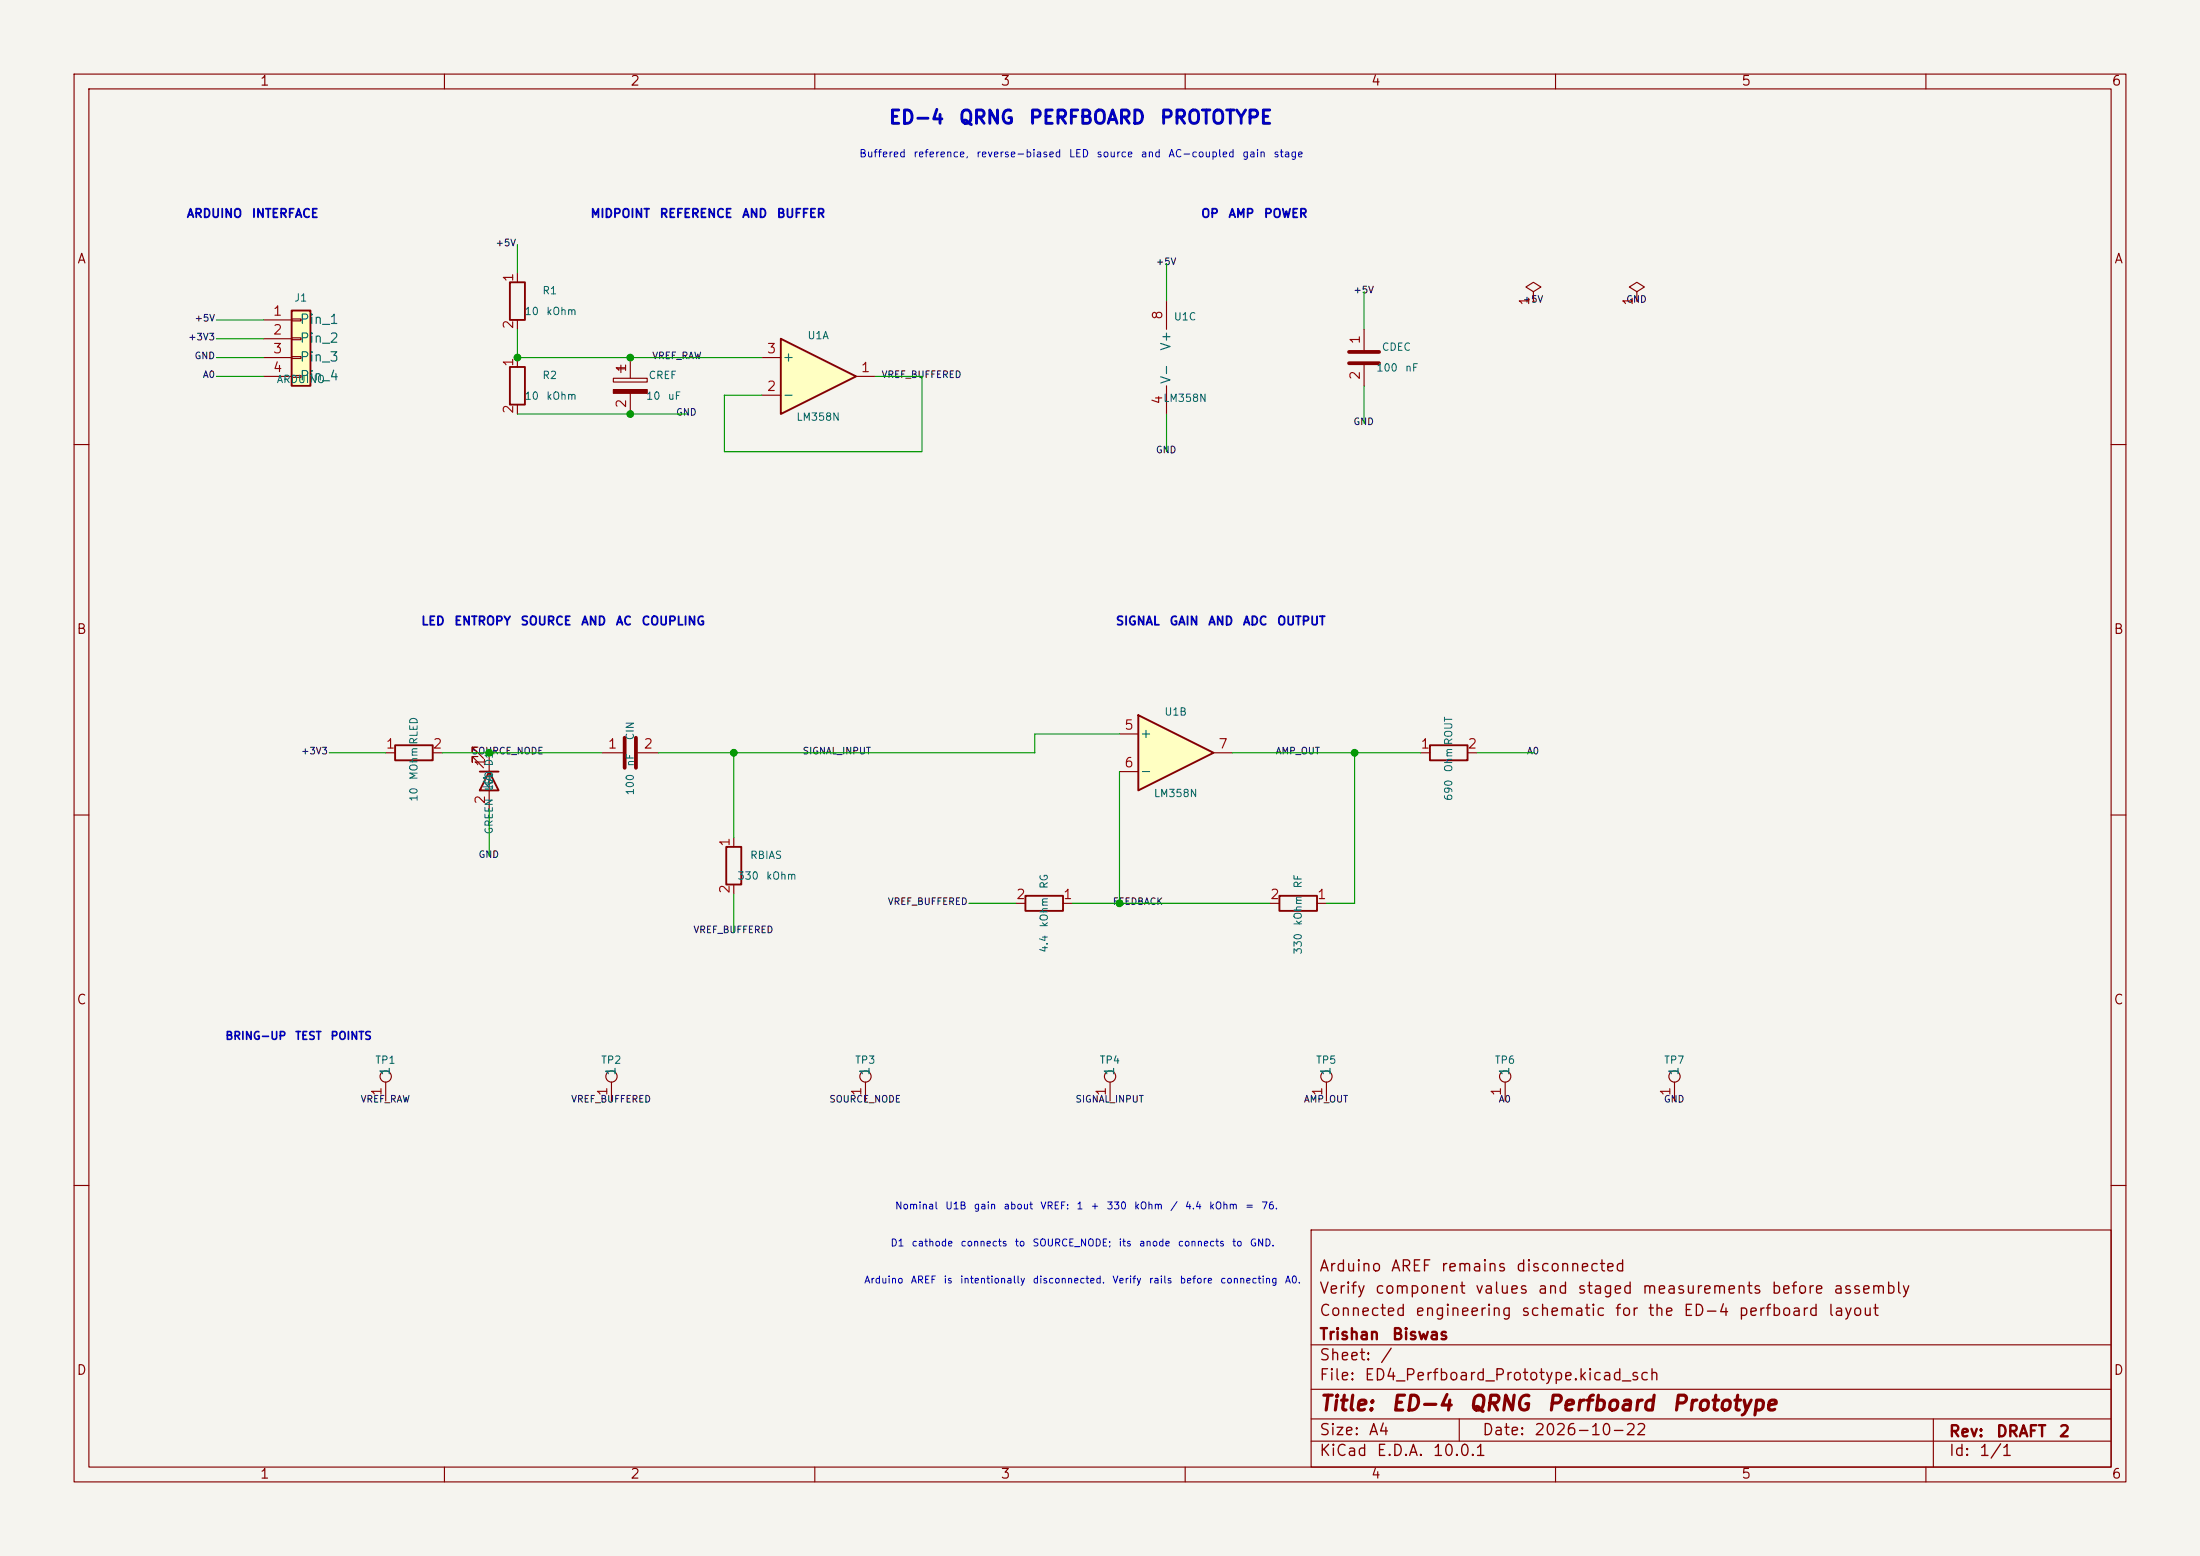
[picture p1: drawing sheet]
(kicad_sch
 (version 20260306)
 (generator "eeschema")
 (generator_version "10.0")
 (paper "A4")
 (title_block
  (title "ED-4 QRNG Perfboard Prototype")
  (date "2026-10-22")
  (rev "DRAFT 2")
  (company "Trishan Biswas")
  (comment 1 "Connected engineering schematic for the ED-4 perfboard layout")
  (comment 2 "Verify component values and staged measurements before assembly")
  (comment 3 "Arduino AREF remains disconnected"))
 (lib_symbols
  (symbol "Amplifier_Operational:LM2904"
   (pin_names
    (offset 0.127)) (exclude_from_sim no) (in_bom yes) (on_board yes)
   (in_pos_files yes)
   (duplicate_pin_numbers_are_jumpers no)
   (property "Reference" "U" (at 0 5.08 0) (show_name yes) (do_not_autoplace no) (effects (font (size 1.27 1.27)) (justify left)))
   (property "Value" "LM2904" (at 0 -5.08 0) (show_name yes) (do_not_autoplace no) (effects (font (size 1.27 1.27)) (justify left)))
   (property "Footprint" "" (at 0 0 0) (show_name yes) (do_not_autoplace no) (effects (font (size 1.27 1.27))))
   (property "Datasheet" "http://www.ti.com/lit/ds/symlink/lm358.pdf" (at 0 0 0) (show_name yes) (do_not_autoplace no) (effects (font (size 1.27 1.27))))
   (property "Description" "Dual Operational Amplifiers, DIP-8/SOIC-8/TSSOP-8/VSSOP-8" (at 0 0 0) (show_name yes) (do_not_autoplace no) (effects (font (size 1.27 1.27))))
   (property "ki_locked" "" (at 0 0 0) (show_name no) (do_not_autoplace no) (effects (font (size 1.27 1.27))))
   (symbol "LM2904_1_1"
    (polyline (pts (xy -5.08 5.08) (xy 5.08 0) (xy -5.08 -5.08) (xy -5.08 5.08)) (stroke (width 0.254) (type default)) (fill (type background)))
    (pin output line (at 7.62 0 180) (length 2.54) (name "" (effects (font (size 1.27 1.27)))) (number "1" (effects (font (size 1.27 1.27)))))
    (pin input line (at -7.62 -2.54 0) (length 2.54) (name "-" (effects (font (size 1.27 1.27)))) (number "2" (effects (font (size 1.27 1.27)))))
    (pin input line (at -7.62 2.54 0) (length 2.54) (name "+" (effects (font (size 1.27 1.27)))) (number "3" (effects (font (size 1.27 1.27))))))
   (symbol "LM2904_2_1"
    (polyline (pts (xy -5.08 5.08) (xy 5.08 0) (xy -5.08 -5.08) (xy -5.08 5.08)) (stroke (width 0.254) (type default)) (fill (type background)))
    (pin input line (at -7.62 2.54 0) (length 2.54) (name "+" (effects (font (size 1.27 1.27)))) (number "5" (effects (font (size 1.27 1.27)))))
    (pin input line (at -7.62 -2.54 0) (length 2.54) (name "-" (effects (font (size 1.27 1.27)))) (number "6" (effects (font (size 1.27 1.27)))))
    (pin output line (at 7.62 0 180) (length 2.54) (name "" (effects (font (size 1.27 1.27)))) (number "7" (effects (font (size 1.27 1.27))))))
   (symbol "LM2904_3_1"
    (pin power_in line (at -2.54 -7.62 90) (length 3.81) (name "V-" (effects (font (size 1.27 1.27)))) (number "4" (effects (font (size 1.27 1.27)))))
    (pin power_in line (at -2.54 7.62 270) (length 3.81) (name "V+" (effects (font (size 1.27 1.27)))) (number "8" (effects (font (size 1.27 1.27))))))
   (embedded_fonts no))
  (symbol "Connector:TestPoint"
   (pin_names
    (offset 0.762)) (exclude_from_sim no) (in_bom yes) (on_board yes)
   (in_pos_files yes)
   (duplicate_pin_numbers_are_jumpers no)
   (property "Reference" "TP" (at 0 6.858 0) (show_name yes) (do_not_autoplace no) (effects (font (size 1.27 1.27))))
   (property "Value" "TestPoint" (at 0 5.08 0) (show_name yes) (do_not_autoplace no) (effects (font (size 1.27 1.27))))
   (property "Footprint" "" (at 5.08 0 0) (show_name yes) (do_not_autoplace no) (effects (font (size 1.27 1.27))))
   (property "Datasheet" "" (at 5.08 0 0) (show_name yes) (do_not_autoplace no) (effects (font (size 1.27 1.27))))
   (property "Description" "test point" (at 0 0 0) (show_name yes) (do_not_autoplace no) (effects (font (size 1.27 1.27))))
   (symbol "TestPoint_0_1"
    (circle (center 0 3.302) (radius 0.762) (stroke (width 0) (type default)) (fill (type none))))
   (symbol "TestPoint_1_1"
    (pin passive line (at 0 0 90) (length 2.54) (name "1" (effects (font (size 1.27 1.27)))) (number "1" (effects (font (size 1.27 1.27))))))
   (embedded_fonts no))
  (symbol "Connector_Generic:Conn_01x04"
   (pin_names
    (offset 1.016)) (exclude_from_sim no) (in_bom yes) (on_board yes)
   (in_pos_files yes)
   (duplicate_pin_numbers_are_jumpers no)
   (property "Reference" "J" (at 0 5.08 0) (show_name yes) (do_not_autoplace no) (effects (font (size 1.27 1.27))))
   (property "Value" "Conn_01x04" (at 0 -7.62 0) (show_name yes) (do_not_autoplace no) (effects (font (size 1.27 1.27))))
   (property "Footprint" "" (at 0 0 0) (show_name yes) (do_not_autoplace no) (effects (font (size 1.27 1.27))))
   (property "Datasheet" "" (at 0 0 0) (show_name yes) (do_not_autoplace no) (effects (font (size 1.27 1.27))))
   (property "Description" "Generic connector, single row, 01x04, script generated (kicad-library-utils/schlib/autogen/connector/)" (at 0 0 0) (show_name yes) (do_not_autoplace no) (effects (font (size 1.27 1.27))))
   (symbol "Conn_01x04_1_1"
    (rectangle (start -1.27 3.81) (end 1.27 -6.35) (stroke (width 0.254) (type default)) (fill (type background)))
    (rectangle (start -1.27 2.667) (end 0 2.413) (stroke (width 0.1524) (type default)) (fill (type none)))
    (rectangle (start -1.27 0.127) (end 0 -0.127) (stroke (width 0.1524) (type default)) (fill (type none)))
    (rectangle (start -1.27 -2.413) (end 0 -2.667) (stroke (width 0.1524) (type default)) (fill (type none)))
    (rectangle (start -1.27 -4.953) (end 0 -5.207) (stroke (width 0.1524) (type default)) (fill (type none)))
    (pin passive line (at -5.08 2.54 0) (length 3.81) (name "Pin_1" (effects (font (size 1.27 1.27)))) (number "1" (effects (font (size 1.27 1.27)))))
    (pin passive line (at -5.08 0 0) (length 3.81) (name "Pin_2" (effects (font (size 1.27 1.27)))) (number "2" (effects (font (size 1.27 1.27)))))
    (pin passive line (at -5.08 -2.54 0) (length 3.81) (name "Pin_3" (effects (font (size 1.27 1.27)))) (number "3" (effects (font (size 1.27 1.27)))))
    (pin passive line (at -5.08 -5.08 0) (length 3.81) (name "Pin_4" (effects (font (size 1.27 1.27)))) (number "4" (effects (font (size 1.27 1.27))))))
   (embedded_fonts no))
  (symbol "Device:C"
   (pin_names
    (offset 0.254)) (exclude_from_sim no) (in_bom yes) (on_board yes)
   (in_pos_files yes)
   (duplicate_pin_numbers_are_jumpers no)
   (property "Reference" "C" (at 0.635 2.54 0) (show_name yes) (do_not_autoplace no) (effects (font (size 1.27 1.27)) (justify left)))
   (property "Value" "C" (at 0.635 -2.54 0) (show_name yes) (do_not_autoplace no) (effects (font (size 1.27 1.27)) (justify left)))
   (property "Footprint" "" (at 0.9652 -3.81 0) (show_name yes) (do_not_autoplace no) (effects (font (size 1.27 1.27))))
   (property "Datasheet" "" (at 0 0 0) (show_name yes) (do_not_autoplace no) (effects (font (size 1.27 1.27))))
   (property "Description" "Unpolarized capacitor" (at 0 0 0) (show_name yes) (do_not_autoplace no) (effects (font (size 1.27 1.27))))
   (symbol "C_0_1"
    (polyline (pts (xy -2.032 0.762) (xy 2.032 0.762)) (stroke (width 0.508) (type default)) (fill (type none)))
    (polyline (pts (xy -2.032 -0.762) (xy 2.032 -0.762)) (stroke (width 0.508) (type default)) (fill (type none))))
   (symbol "C_1_1"
    (pin passive line (at 0 3.81 270) (length 2.794) (name "" (effects (font (size 1.27 1.27)))) (number "1" (effects (font (size 1.27 1.27)))))
    (pin passive line (at 0 -3.81 90) (length 2.794) (name "" (effects (font (size 1.27 1.27)))) (number "2" (effects (font (size 1.27 1.27))))))
   (embedded_fonts no))
  (symbol "Device:C_Polarized"
   (pin_names
    (offset 0.254)) (exclude_from_sim no) (in_bom yes) (on_board yes)
   (in_pos_files yes)
   (duplicate_pin_numbers_are_jumpers no)
   (property "Reference" "C" (at 0.635 2.54 0) (show_name yes) (do_not_autoplace no) (effects (font (size 1.27 1.27)) (justify left)))
   (property "Value" "C_Polarized" (at 0.635 -2.54 0) (show_name yes) (do_not_autoplace no) (effects (font (size 1.27 1.27)) (justify left)))
   (property "Footprint" "" (at 0.9652 -3.81 0) (show_name yes) (do_not_autoplace no) (effects (font (size 1.27 1.27))))
   (property "Datasheet" "" (at 0 0 0) (show_name yes) (do_not_autoplace no) (effects (font (size 1.27 1.27))))
   (property "Description" "Polarized capacitor" (at 0 0 0) (show_name yes) (do_not_autoplace no) (effects (font (size 1.27 1.27))))
   (symbol "C_Polarized_0_1"
    (rectangle (start -2.286 0.508) (end 2.286 1.016) (stroke (width 0) (type default)) (fill (type none)))
    (polyline (pts (xy -1.778 2.286) (xy -0.762 2.286)) (stroke (width 0) (type default)) (fill (type none)))
    (polyline (pts (xy -1.27 2.794) (xy -1.27 1.778)) (stroke (width 0) (type default)) (fill (type none)))
    (rectangle (start 2.286 -0.508) (end -2.286 -1.016) (stroke (width 0) (type default)) (fill (type outline))))
   (symbol "C_Polarized_1_1"
    (pin passive line (at 0 3.81 270) (length 2.794) (name "" (effects (font (size 1.27 1.27)))) (number "1" (effects (font (size 1.27 1.27)))))
    (pin passive line (at 0 -3.81 90) (length 2.794) (name "" (effects (font (size 1.27 1.27)))) (number "2" (effects (font (size 1.27 1.27))))))
   (embedded_fonts no))
  (symbol "Device:LED"
   (pin_names
    (offset 1.016)) (exclude_from_sim no) (in_bom yes) (on_board yes)
   (in_pos_files yes)
   (duplicate_pin_numbers_are_jumpers no)
   (property "Reference" "D" (at 0 2.54 0) (show_name yes) (do_not_autoplace no) (effects (font (size 1.27 1.27))))
   (property "Value" "LED" (at 0 -2.54 0) (show_name yes) (do_not_autoplace no) (effects (font (size 1.27 1.27))))
   (property "Footprint" "" (at 0 0 0) (show_name yes) (do_not_autoplace no) (effects (font (size 1.27 1.27))))
   (property "Datasheet" "" (at 0 0 0) (show_name yes) (do_not_autoplace no) (effects (font (size 1.27 1.27))))
   (property "Description" "Light emitting diode" (at 0 0 0) (show_name yes) (do_not_autoplace no) (effects (font (size 1.27 1.27))))
   (property "Sim.Pins" "1=K 2=A" (at 0 0 0) (show_name yes) (do_not_autoplace no) (effects (font (size 1.27 1.27))))
   (symbol "LED_0_1"
    (polyline (pts (xy -3.048 -0.762) (xy -4.572 -2.286) (xy -3.81 -2.286) (xy -4.572 -2.286) (xy -4.572 -1.524)) (stroke (width 0) (type default)) (fill (type none)))
    (polyline (pts (xy -1.778 -0.762) (xy -3.302 -2.286) (xy -2.54 -2.286) (xy -3.302 -2.286) (xy -3.302 -1.524)) (stroke (width 0) (type default)) (fill (type none)))
    (polyline (pts (xy -1.27 0) (xy 1.27 0)) (stroke (width 0) (type default)) (fill (type none)))
    (polyline (pts (xy -1.27 -1.27) (xy -1.27 1.27)) (stroke (width 0.254) (type default)) (fill (type none)))
    (polyline (pts (xy 1.27 -1.27) (xy 1.27 1.27) (xy -1.27 0) (xy 1.27 -1.27)) (stroke (width 0.254) (type default)) (fill (type none))))
   (symbol "LED_1_1"
    (pin passive line (at -3.81 0 0) (length 2.54) (name "K" (effects (font (size 1.27 1.27)))) (number "1" (effects (font (size 1.27 1.27)))))
    (pin passive line (at 3.81 0 180) (length 2.54) (name "A" (effects (font (size 1.27 1.27)))) (number "2" (effects (font (size 1.27 1.27))))))
   (embedded_fonts no))
  (symbol "Device:R"
   (pin_names
    (offset 0)) (exclude_from_sim no) (in_bom yes) (on_board yes)
   (in_pos_files yes)
   (duplicate_pin_numbers_are_jumpers no)
   (property "Reference" "R" (at 2.032 0 90) (show_name yes) (do_not_autoplace no) (effects (font (size 1.27 1.27))))
   (property "Value" "R" (at 0 0 90) (show_name yes) (do_not_autoplace no) (effects (font (size 1.27 1.27))))
   (property "Footprint" "" (at -1.778 0 90) (show_name yes) (do_not_autoplace no) (effects (font (size 1.27 1.27))))
   (property "Datasheet" "" (at 0 0 0) (show_name yes) (do_not_autoplace no) (effects (font (size 1.27 1.27))))
   (property "Description" "Resistor" (at 0 0 0) (show_name yes) (do_not_autoplace no) (effects (font (size 1.27 1.27))))
   (symbol "R_0_1"
    (rectangle (start -1.016 -2.54) (end 1.016 2.54) (stroke (width 0.254) (type default)) (fill (type none))))
   (symbol "R_1_1"
    (pin passive line (at 0 3.81 270) (length 1.27) (name "" (effects (font (size 1.27 1.27)))) (number "1" (effects (font (size 1.27 1.27)))))
    (pin passive line (at 0 -3.81 90) (length 1.27) (name "" (effects (font (size 1.27 1.27)))) (number "2" (effects (font (size 1.27 1.27))))))
   (embedded_fonts no))
  (symbol "power:PWR_FLAG"
   (power global)
   (pin_names
    (offset 0)) (exclude_from_sim no) (in_bom yes) (on_board yes)
   (in_pos_files yes)
   (duplicate_pin_numbers_are_jumpers no)
   (property "Reference" "#FLG" (at 0 1.905 0) (show_name yes) (do_not_autoplace no) (effects (font (size 1.27 1.27))))
   (property "Value" "PWR_FLAG" (at 0 3.81 0) (show_name yes) (do_not_autoplace no) (effects (font (size 1.27 1.27))))
   (property "Footprint" "" (at 0 0 0) (show_name yes) (do_not_autoplace no) (effects (font (size 1.27 1.27))))
   (property "Datasheet" "" (at 0 0 0) (show_name yes) (do_not_autoplace no) (effects (font (size 1.27 1.27))))
   (property "Description" "Special symbol for telling ERC where power comes from" (at 0 0 0) (show_name yes) (do_not_autoplace no) (effects (font (size 1.27 1.27))))
   (symbol "PWR_FLAG_0_0"
    (pin power_out line (at 0 0 90) (length 0) (name "" (effects (font (size 1.27 1.27)))) (number "1" (effects (font (size 1.27 1.27))))))
   (symbol "PWR_FLAG_0_1"
    (polyline (pts (xy 0 0) (xy 0 1.27) (xy -1.016 1.905) (xy 0 2.54) (xy 1.016 1.905) (xy 0 1.27)) (stroke (width 0) (type default)) (fill (type none))))
   (embedded_fonts no)))
 (text "Arduino AREF is intentionally disconnected. Verify rails before connecting A0."
  (exclude_from_sim no)
  (at 145 173 0)
  (effects (font (size 0.95 0.95))))
 (text "D1 cathode connects to SOURCE_NODE; its anode connects to GND."
  (exclude_from_sim no)
  (at 145 168 0)
  (effects (font (size 0.95 0.95))))
 (text "BRING-UP TEST POINTS"
  (exclude_from_sim no)
  (at 40 140 0)
  (effects (font (size 1.05 1.05)
    (bold yes))))
 (text "ED-4 QRNG PERFBOARD PROTOTYPE"
  (exclude_from_sim no)
  (at 145 16 0)
  (effects (font (size 1.8 1.8)
    (bold yes))))
 (text "SIGNAL GAIN AND ADC OUTPUT"
  (exclude_from_sim no)
  (at 164 84 0)
  (effects (font (size 1.15 1.15)
    (bold yes))))
 (text "MIDPOINT REFERENCE AND BUFFER"
  (exclude_from_sim no)
  (at 95 29 0)
  (effects (font (size 1.15 1.15)
    (bold yes))))
 (text "OP AMP POWER"
  (exclude_from_sim no)
  (at 169 29 0)
  (effects (font (size 1.15 1.15)
    (bold yes))))
 (text "Buffered reference, reverse-biased LED source and AC-coupled gain stage"
  (exclude_from_sim no)
  (at 145 21 0)
  (effects (font (size 1 1))))
 (text "LED ENTROPY SOURCE AND AC COUPLING"
  (exclude_from_sim no)
  (at 75 84 0)
  (effects (font (size 1.15 1.15)
    (bold yes))))
 (text "Nominal U1B gain about VREF: 1 + 330 kOhm / 4.4 kOhm = 76."
  (exclude_from_sim no)
  (at 145 163 0)
  (effects (font (size 0.95 0.95))))
 (text "ARDUINO INTERFACE"
  (exclude_from_sim no)
  (at 34 29 0)
  (effects (font (size 1.15 1.15)
    (bold yes))))
 (junction
  (at 85.09 55.88)
  (diameter 0)
  (color 0 0 0 0))
 (junction
  (at 99.06 101.6)
  (diameter 0)
  (color 0 0 0 0))
 (junction
  (at 151.13 121.92)
  (diameter 0)
  (color 0 0 0 0))
 (junction
  (at 69.85 48.26)
  (diameter 0)
  (color 0 0 0 0))
 (junction
  (at 66.04 101.6)
  (diameter 0)
  (color 0 0 0 0))
 (junction
  (at 85.09 48.26)
  (diameter 0)
  (color 0 0 0 0))
 (junction
  (at 182.88 101.6)
  (diameter 0)
  (color 0 0 0 0))
 (wire
  (pts (xy 166.37 101.6) (xy 191.77 101.6))
  (stroke (width 0) (type default)))
 (wire
  (pts (xy 99.06 101.6) (xy 99.06 113.03))
  (stroke (width 0) (type default)))
 (wire
  (pts (xy 97.79 60.96) (xy 97.79 53.34))
  (stroke (width 0) (type default)))
 (wire
  (pts (xy 157.48 55.88) (xy 157.48 60.96))
  (stroke (width 0) (type default)))
 (wire
  (pts (xy 118.11 50.8) (xy 124.46 50.8))
  (stroke (width 0) (type default)))
 (wire
  (pts (xy 139.7 101.6) (xy 139.7 99.06))
  (stroke (width 0) (type default)))
 (wire
  (pts (xy 69.85 36.83) (xy 69.85 33.02))
  (stroke (width 0) (type default)))
 (wire
  (pts (xy 182.88 121.92) (xy 179.07 121.92))
  (stroke (width 0) (type default)))
 (wire
  (pts (xy 88.9 101.6) (xy 139.7 101.6))
  (stroke (width 0) (type default)))
 (wire
  (pts (xy 199.39 101.6) (xy 207.01 101.6))
  (stroke (width 0) (type default)))
 (wire
  (pts (xy 99.06 120.65) (xy 99.06 125.73))
  (stroke (width 0) (type default)))
 (wire
  (pts (xy 29.21 50.8) (xy 35.56 50.8))
  (stroke (width 0) (type default)))
 (wire
  (pts (xy 59.69 101.6) (xy 81.28 101.6))
  (stroke (width 0) (type default)))
 (wire
  (pts (xy 184.15 44.45) (xy 184.15 39.37))
  (stroke (width 0) (type default)))
 (wire
  (pts (xy 44.45 101.6) (xy 52.07 101.6))
  (stroke (width 0) (type default)))
 (wire
  (pts (xy 137.16 121.92) (xy 130.81 121.92))
  (stroke (width 0) (type default)))
 (wire
  (pts (xy 182.88 101.6) (xy 182.88 121.92))
  (stroke (width 0) (type default)))
 (wire
  (pts (xy 29.21 45.72) (xy 35.56 45.72))
  (stroke (width 0) (type default)))
 (wire
  (pts (xy 69.85 48.26) (xy 102.87 48.26))
  (stroke (width 0) (type default)))
 (wire
  (pts (xy 151.13 121.92) (xy 144.78 121.92))
  (stroke (width 0) (type default)))
 (wire
  (pts (xy 151.13 104.14) (xy 151.13 121.92))
  (stroke (width 0) (type default)))
 (wire
  (pts (xy 151.13 121.92) (xy 171.45 121.92))
  (stroke (width 0) (type default)))
 (wire
  (pts (xy 66.04 109.22) (xy 66.04 115.57))
  (stroke (width 0) (type default)))
 (wire
  (pts (xy 69.85 55.88) (xy 85.09 55.88))
  (stroke (width 0) (type default)))
 (wire
  (pts (xy 139.7 99.06) (xy 151.13 99.06))
  (stroke (width 0) (type default)))
 (wire
  (pts (xy 184.15 52.07) (xy 184.15 57.15))
  (stroke (width 0) (type default)))
 (wire
  (pts (xy 124.46 50.8) (xy 124.46 60.96))
  (stroke (width 0) (type default)))
 (wire
  (pts (xy 85.09 55.88) (xy 92.71 55.88))
  (stroke (width 0) (type default)))
 (wire
  (pts (xy 157.48 40.64) (xy 157.48 35.56))
  (stroke (width 0) (type default)))
 (wire
  (pts (xy 97.79 53.34) (xy 102.87 53.34))
  (stroke (width 0) (type default)))
 (wire
  (pts (xy 29.21 48.26) (xy 35.56 48.26))
  (stroke (width 0) (type default)))
 (wire
  (pts (xy 69.85 44.45) (xy 69.85 48.26))
  (stroke (width 0) (type default)))
 (wire
  (pts (xy 29.21 43.18) (xy 35.56 43.18))
  (stroke (width 0) (type default)))
 (wire
  (pts (xy 124.46 60.96) (xy 97.79 60.96))
  (stroke (width 0) (type default)))
 (label "+5V"
  (at 184.15 39.37 0)
  (effects (font (size 0.9 0.9))))
 (label "GND"
  (at 184.15 57.15 0)
  (effects (font (size 0.9 0.9))))
 (label "+3V3"
  (at 44.45 101.6 180)
  (effects (font (size 0.9 0.9)) (justify right)))
 (label "+5V"
  (at 69.85 33.02 180)
  (effects (font (size 0.9 0.9)) (justify right)))
 (label "AMP_OUT"
  (at 179.07 148.59 0)
  (effects (font (size 0.9 0.9))))
 (label "+5V"
  (at 29.21 43.18 180)
  (effects (font (size 0.9 0.9)) (justify right)))
 (label "GND"
  (at 226.06 148.59 0)
  (effects (font (size 0.9 0.9))))
 (label "+3V3"
  (at 29.21 45.72 180)
  (effects (font (size 0.9 0.9)) (justify right)))
 (label "GND"
  (at 220.98 40.64 0)
  (effects (font (size 0.9 0.9))))
 (label "SIGNAL_INPUT"
  (at 113.03 101.6 0)
  (effects (font (size 0.9 0.9))))
 (label "+5V"
  (at 157.48 35.56 0)
  (effects (font (size 0.9 0.9))))
 (label "+5V"
  (at 207.01 40.64 0)
  (effects (font (size 0.9 0.9))))
 (label "A0"
  (at 207.01 101.6 0)
  (effects (font (size 0.9 0.9))))
 (label "A0"
  (at 29.21 50.8 180)
  (effects (font (size 0.9 0.9)) (justify right)))
 (label "VREF_BUFFERED"
  (at 82.55 148.59 0)
  (effects (font (size 0.9 0.9))))
 (label "GND"
  (at 92.71 55.88 0)
  (effects (font (size 0.9 0.9))))
 (label "AMP_OUT"
  (at 175.26 101.6 0)
  (effects (font (size 0.9 0.9))))
 (label "GND"
  (at 29.21 48.26 180)
  (effects (font (size 0.9 0.9)) (justify right)))
 (label "GND"
  (at 66.04 115.57 0)
  (effects (font (size 0.9 0.9))))
 (label "A0"
  (at 203.2 148.59 0)
  (effects (font (size 0.9 0.9))))
 (label "VREF_BUFFERED"
  (at 130.81 121.92 180)
  (effects (font (size 0.9 0.9)) (justify right)))
 (label "VREF_BUFFERED"
  (at 99.06 125.73 0)
  (effects (font (size 0.9 0.9))))
 (label "VREF_RAW"
  (at 52.07 148.59 0)
  (effects (font (size 0.9 0.9))))
 (label "SOURCE_NODE"
  (at 116.84 148.59 0)
  (effects (font (size 0.9 0.9))))
 (label "FEEDBACK"
  (at 153.67 121.92 0)
  (effects (font (size 0.9 0.9))))
 (label "VREF_BUFFERED"
  (at 124.46 50.8 0)
  (effects (font (size 0.9 0.9))))
 (label "VREF_RAW"
  (at 91.44 48.26 0)
  (effects (font (size 0.9 0.9))))
 (label "GND"
  (at 157.48 60.96 0)
  (effects (font (size 0.9 0.9))))
 (label "SIGNAL_INPUT"
  (at 149.86 148.59 0)
  (effects (font (size 0.9 0.9))))
 (label "SOURCE_NODE"
  (at 68.58 101.6 0)
  (effects (font (size 0.9 0.9))))
 (symbol
  (lib_id "Device:R")
  (at 140.97 121.92 270)
  (unit 1)
  (body_style 1)
  (exclude_from_sim no)
  (in_bom yes)
  (on_board yes)
  (in_pos_files yes)
  (dnp no)
  (property "Reference" "RG" (at 140.97 118.92 0) (show_name no) (do_not_autoplace no) (effects (font (size 1 1))))
  (property "Value" "4.4 kOhm" (at 140.97 124.92 0) (show_name no) (do_not_autoplace no) (effects (font (size 1 1))))
  (property "Footprint" "Resistor_THT:R_Axial_DIN0207_L6.3mm_D2.5mm_P10.16mm_Horizontal" (at 140.97 121.92 0) (hide yes) (show_name no) (do_not_autoplace no) (effects (font (size 1.27 1.27))))
  (property "Datasheet" "" (at 140.97 121.92 0) (hide yes) (show_name no) (do_not_autoplace no) (effects (font (size 1.27 1.27))))
  (property "Description" "ED-4 placement prototype component" (at 140.97 121.92 0) (hide yes) (show_name no) (do_not_autoplace no) (effects (font (size 1.27 1.27))))
  (pin "1")
  (pin "2"))
 (symbol
  (lib_id "Device:R")
  (at 55.88 101.6 90)
  (unit 1)
  (body_style 1)
  (exclude_from_sim no)
  (in_bom yes)
  (on_board yes)
  (in_pos_files yes)
  (dnp no)
  (property "Reference" "RLED" (at 55.88 98.6 0) (show_name no) (do_not_autoplace no) (effects (font (size 1 1))))
  (property "Value" "10 MOhm" (at 55.88 104.6 0) (show_name no) (do_not_autoplace no) (effects (font (size 1 1))))
  (property "Footprint" "Resistor_THT:R_Axial_DIN0207_L6.3mm_D2.5mm_P10.16mm_Horizontal" (at 55.88 101.6 0) (hide yes) (show_name no) (do_not_autoplace no) (effects (font (size 1.27 1.27))))
  (property "Datasheet" "" (at 55.88 101.6 0) (hide yes) (show_name no) (do_not_autoplace no) (effects (font (size 1.27 1.27))))
  (property "Description" "ED-4 placement prototype component" (at 55.88 101.6 0) (hide yes) (show_name no) (do_not_autoplace no) (effects (font (size 1.27 1.27))))
  (pin "1")
  (pin "2"))
 (symbol
  (lib_id "Connector:TestPoint")
  (at 149.86 148.59 0)
  (unit 1)
  (body_style 1)
  (exclude_from_sim no)
  (in_bom yes)
  (on_board yes)
  (in_pos_files yes)
  (dnp no)
  (property "Reference" "TP4" (at 149.86 143.09 0) (show_name no) (do_not_autoplace no) (effects (font (size 1 1))))
  (property "Value" "SIGNAL_INPUT" (at 149.86 154.09 0) (hide yes) (show_name no) (do_not_autoplace no) (effects (font (size 1 1))))
  (property "Footprint" "TestPoint:TestPoint_THTPad_D2.0mm_Drill1.0mm" (at 149.86 148.59 0) (hide yes) (show_name no) (do_not_autoplace no) (effects (font (size 1.27 1.27))))
  (property "Datasheet" "" (at 149.86 148.59 0) (hide yes) (show_name no) (do_not_autoplace no) (effects (font (size 1.27 1.27))))
  (property "Description" "ED-4 placement prototype component" (at 149.86 148.59 0) (hide yes) (show_name no) (do_not_autoplace no) (effects (font (size 1.27 1.27))))
  (pin "1"))
 (symbol
  (lib_id "Device:R")
  (at 195.58 101.6 90)
  (unit 1)
  (body_style 1)
  (exclude_from_sim no)
  (in_bom yes)
  (on_board yes)
  (in_pos_files yes)
  (dnp no)
  (property "Reference" "ROUT" (at 195.58 98.6 0) (show_name no) (do_not_autoplace no) (effects (font (size 1 1))))
  (property "Value" "690 Ohm" (at 195.58 104.6 0) (show_name no) (do_not_autoplace no) (effects (font (size 1 1))))
  (property "Footprint" "Resistor_THT:R_Axial_DIN0207_L6.3mm_D2.5mm_P10.16mm_Horizontal" (at 195.58 101.6 0) (hide yes) (show_name no) (do_not_autoplace no) (effects (font (size 1.27 1.27))))
  (property "Datasheet" "" (at 195.58 101.6 0) (hide yes) (show_name no) (do_not_autoplace no) (effects (font (size 1.27 1.27))))
  (property "Description" "ED-4 placement prototype component" (at 195.58 101.6 0) (hide yes) (show_name no) (do_not_autoplace no) (effects (font (size 1.27 1.27))))
  (pin "1")
  (pin "2"))
 (symbol
  (lib_id "power:PWR_FLAG")
  (at 207.01 40.64 0)
  (unit 1)
  (body_style 1)
  (exclude_from_sim no)
  (in_bom yes)
  (on_board no)
  (in_pos_files yes)
  (dnp no)
  (property "Reference" "#FLG01" (at 207.01 35.14 0) (hide yes) (show_name no) (do_not_autoplace no) (effects (font (size 1 1))))
  (property "Value" "PWR_FLAG" (at 207.01 46.14 0) (hide yes) (show_name no) (do_not_autoplace no) (effects (font (size 1 1))))
  (property "Footprint" "" (at 207.01 40.64 0) (hide yes) (show_name no) (do_not_autoplace no) (effects (font (size 1.27 1.27))))
  (property "Datasheet" "" (at 207.01 40.64 0) (hide yes) (show_name no) (do_not_autoplace no) (effects (font (size 1.27 1.27))))
  (property "Description" "ED-4 placement prototype component" (at 207.01 40.64 0) (hide yes) (show_name no) (do_not_autoplace no) (effects (font (size 1.27 1.27))))
  (pin "1"))
 (symbol
  (lib_id "Device:R")
  (at 69.85 40.64 0)
  (unit 1)
  (body_style 1)
  (exclude_from_sim no)
  (in_bom yes)
  (on_board yes)
  (in_pos_files yes)
  (dnp no)
  (property "Reference" "R1" (at 74.25 39.24 0) (show_name no) (do_not_autoplace no) (effects (font (size 1 1))))
  (property "Value" "10 kOhm" (at 74.25 42.04 0) (show_name no) (do_not_autoplace no) (effects (font (size 1 1))))
  (property "Footprint" "Resistor_THT:R_Axial_DIN0207_L6.3mm_D2.5mm_P10.16mm_Horizontal" (at 69.85 40.64 0) (hide yes) (show_name no) (do_not_autoplace no) (effects (font (size 1.27 1.27))))
  (property "Datasheet" "" (at 69.85 40.64 0) (hide yes) (show_name no) (do_not_autoplace no) (effects (font (size 1.27 1.27))))
  (property "Description" "ED-4 placement prototype component" (at 69.85 40.64 0) (hide yes) (show_name no) (do_not_autoplace no) (effects (font (size 1.27 1.27))))
  (pin "1")
  (pin "2"))
 (symbol
  (lib_id "Connector:TestPoint")
  (at 226.06 148.59 0)
  (unit 1)
  (body_style 1)
  (exclude_from_sim no)
  (in_bom yes)
  (on_board yes)
  (in_pos_files yes)
  (dnp no)
  (property "Reference" "TP7" (at 226.06 143.09 0) (show_name no) (do_not_autoplace no) (effects (font (size 1 1))))
  (property "Value" "GND" (at 226.06 154.09 0) (hide yes) (show_name no) (do_not_autoplace no) (effects (font (size 1 1))))
  (property "Footprint" "TestPoint:TestPoint_THTPad_D2.0mm_Drill1.0mm" (at 226.06 148.59 0) (hide yes) (show_name no) (do_not_autoplace no) (effects (font (size 1.27 1.27))))
  (property "Datasheet" "" (at 226.06 148.59 0) (hide yes) (show_name no) (do_not_autoplace no) (effects (font (size 1.27 1.27))))
  (property "Description" "ED-4 placement prototype component" (at 226.06 148.59 0) (hide yes) (show_name no) (do_not_autoplace no) (effects (font (size 1.27 1.27))))
  (pin "1"))
 (symbol
  (lib_id "Device:R")
  (at 69.85 52.07 0)
  (unit 1)
  (body_style 1)
  (exclude_from_sim no)
  (in_bom yes)
  (on_board yes)
  (in_pos_files yes)
  (dnp no)
  (property "Reference" "R2" (at 74.25 50.67 0) (show_name no) (do_not_autoplace no) (effects (font (size 1 1))))
  (property "Value" "10 kOhm" (at 74.25 53.47 0) (show_name no) (do_not_autoplace no) (effects (font (size 1 1))))
  (property "Footprint" "Resistor_THT:R_Axial_DIN0207_L6.3mm_D2.5mm_P10.16mm_Horizontal" (at 69.85 52.07 0) (hide yes) (show_name no) (do_not_autoplace no) (effects (font (size 1.27 1.27))))
  (property "Datasheet" "" (at 69.85 52.07 0) (hide yes) (show_name no) (do_not_autoplace no) (effects (font (size 1.27 1.27))))
  (property "Description" "ED-4 placement prototype component" (at 69.85 52.07 0) (hide yes) (show_name no) (do_not_autoplace no) (effects (font (size 1.27 1.27))))
  (pin "1")
  (pin "2"))
 (symbol
  (lib_id "Connector:TestPoint")
  (at 203.2 148.59 0)
  (unit 1)
  (body_style 1)
  (exclude_from_sim no)
  (in_bom yes)
  (on_board yes)
  (in_pos_files yes)
  (dnp no)
  (property "Reference" "TP6" (at 203.2 143.09 0) (show_name no) (do_not_autoplace no) (effects (font (size 1 1))))
  (property "Value" "A0" (at 203.2 154.09 0) (hide yes) (show_name no) (do_not_autoplace no) (effects (font (size 1 1))))
  (property "Footprint" "TestPoint:TestPoint_THTPad_D2.0mm_Drill1.0mm" (at 203.2 148.59 0) (hide yes) (show_name no) (do_not_autoplace no) (effects (font (size 1.27 1.27))))
  (property "Datasheet" "" (at 203.2 148.59 0) (hide yes) (show_name no) (do_not_autoplace no) (effects (font (size 1.27 1.27))))
  (property "Description" "ED-4 placement prototype component" (at 203.2 148.59 0) (hide yes) (show_name no) (do_not_autoplace no) (effects (font (size 1.27 1.27))))
  (pin "1"))
 (symbol
  (lib_id "Device:C_Polarized")
  (at 85.09 52.07 0)
  (unit 1)
  (body_style 1)
  (exclude_from_sim no)
  (in_bom yes)
  (on_board yes)
  (in_pos_files yes)
  (dnp no)
  (property "Reference" "CREF" (at 89.49 50.67 0) (show_name no) (do_not_autoplace no) (effects (font (size 1 1))))
  (property "Value" "10 uF" (at 89.49 53.47 0) (show_name no) (do_not_autoplace no) (effects (font (size 1 1))))
  (property "Footprint" "Capacitor_THT:CP_Radial_D5.0mm_P2.50mm" (at 85.09 52.07 0) (hide yes) (show_name no) (do_not_autoplace no) (effects (font (size 1.27 1.27))))
  (property "Datasheet" "" (at 85.09 52.07 0) (hide yes) (show_name no) (do_not_autoplace no) (effects (font (size 1.27 1.27))))
  (property "Description" "ED-4 placement prototype component" (at 85.09 52.07 0) (hide yes) (show_name no) (do_not_autoplace no) (effects (font (size 1.27 1.27))))
  (pin "1")
  (pin "2"))
 (symbol
  (lib_id "Device:C")
  (at 85.09 101.6 90)
  (unit 1)
  (body_style 1)
  (exclude_from_sim no)
  (in_bom yes)
  (on_board yes)
  (in_pos_files yes)
  (dnp no)
  (property "Reference" "CIN" (at 85.09 98.6 0) (show_name no) (do_not_autoplace no) (effects (font (size 1 1))))
  (property "Value" "100 nF" (at 85.09 104.6 0) (show_name no) (do_not_autoplace no) (effects (font (size 1 1))))
  (property "Footprint" "Capacitor_THT:C_Disc_D5.0mm_W2.5mm_P2.50mm" (at 85.09 101.6 0) (hide yes) (show_name no) (do_not_autoplace no) (effects (font (size 1.27 1.27))))
  (property "Datasheet" "" (at 85.09 101.6 0) (hide yes) (show_name no) (do_not_autoplace no) (effects (font (size 1.27 1.27))))
  (property "Description" "ED-4 placement prototype component" (at 85.09 101.6 0) (hide yes) (show_name no) (do_not_autoplace no) (effects (font (size 1.27 1.27))))
  (pin "1")
  (pin "2"))
 (symbol
  (lib_id "Connector:TestPoint")
  (at 179.07 148.59 0)
  (unit 1)
  (body_style 1)
  (exclude_from_sim no)
  (in_bom yes)
  (on_board yes)
  (in_pos_files yes)
  (dnp no)
  (property "Reference" "TP5" (at 179.07 143.09 0) (show_name no) (do_not_autoplace no) (effects (font (size 1 1))))
  (property "Value" "AMP_OUT" (at 179.07 154.09 0) (hide yes) (show_name no) (do_not_autoplace no) (effects (font (size 1 1))))
  (property "Footprint" "TestPoint:TestPoint_THTPad_D2.0mm_Drill1.0mm" (at 179.07 148.59 0) (hide yes) (show_name no) (do_not_autoplace no) (effects (font (size 1.27 1.27))))
  (property "Datasheet" "" (at 179.07 148.59 0) (hide yes) (show_name no) (do_not_autoplace no) (effects (font (size 1.27 1.27))))
  (property "Description" "ED-4 placement prototype component" (at 179.07 148.59 0) (hide yes) (show_name no) (do_not_autoplace no) (effects (font (size 1.27 1.27))))
  (pin "1"))
 (symbol
  (lib_id "Amplifier_Operational:LM2904")
  (at 158.75 101.6 0)
  (unit 2)
  (body_style 1)
  (exclude_from_sim no)
  (in_bom yes)
  (on_board yes)
  (in_pos_files yes)
  (dnp no)
  (property "Reference" "U1" (at 158.75 96.1 0) (show_name no) (do_not_autoplace no) (effects (font (size 1 1))))
  (property "Value" "LM358N" (at 158.75 107.1 0) (show_name no) (do_not_autoplace no) (effects (font (size 1 1))))
  (property "Footprint" "Package_DIP:DIP-8_W7.62mm" (at 158.75 101.6 0) (hide yes) (show_name no) (do_not_autoplace no) (effects (font (size 1.27 1.27))))
  (property "Datasheet" "" (at 158.75 101.6 0) (hide yes) (show_name no) (do_not_autoplace no) (effects (font (size 1.27 1.27))))
  (property "Description" "ED-4 placement prototype component" (at 158.75 101.6 0) (hide yes) (show_name no) (do_not_autoplace no) (effects (font (size 1.27 1.27))))
  (pin "5")
  (pin "6")
  (pin "7")
  (pin "2")
  (pin "3")
  (pin "1")
  (pin "4")
  (pin "8"))
 (symbol
  (lib_id "Connector:TestPoint")
  (at 82.55 148.59 0)
  (unit 1)
  (body_style 1)
  (exclude_from_sim no)
  (in_bom yes)
  (on_board yes)
  (in_pos_files yes)
  (dnp no)
  (property "Reference" "TP2" (at 82.55 143.09 0) (show_name no) (do_not_autoplace no) (effects (font (size 1 1))))
  (property "Value" "VREF_BUFFERED" (at 82.55 154.09 0) (hide yes) (show_name no) (do_not_autoplace no) (effects (font (size 1 1))))
  (property "Footprint" "TestPoint:TestPoint_THTPad_D2.0mm_Drill1.0mm" (at 82.55 148.59 0) (hide yes) (show_name no) (do_not_autoplace no) (effects (font (size 1.27 1.27))))
  (property "Datasheet" "" (at 82.55 148.59 0) (hide yes) (show_name no) (do_not_autoplace no) (effects (font (size 1.27 1.27))))
  (property "Description" "ED-4 placement prototype component" (at 82.55 148.59 0) (hide yes) (show_name no) (do_not_autoplace no) (effects (font (size 1.27 1.27))))
  (pin "1"))
 (symbol
  (lib_id "Device:R")
  (at 99.06 116.84 0)
  (unit 1)
  (body_style 1)
  (exclude_from_sim no)
  (in_bom yes)
  (on_board yes)
  (in_pos_files yes)
  (dnp no)
  (property "Reference" "RBIAS" (at 103.46 115.44 0) (show_name no) (do_not_autoplace no) (effects (font (size 1 1))))
  (property "Value" "330 kOhm" (at 103.46 118.24 0) (show_name no) (do_not_autoplace no) (effects (font (size 1 1))))
  (property "Footprint" "Resistor_THT:R_Axial_DIN0207_L6.3mm_D2.5mm_P10.16mm_Horizontal" (at 99.06 116.84 0) (hide yes) (show_name no) (do_not_autoplace no) (effects (font (size 1.27 1.27))))
  (property "Datasheet" "" (at 99.06 116.84 0) (hide yes) (show_name no) (do_not_autoplace no) (effects (font (size 1.27 1.27))))
  (property "Description" "ED-4 placement prototype component" (at 99.06 116.84 0) (hide yes) (show_name no) (do_not_autoplace no) (effects (font (size 1.27 1.27))))
  (pin "1")
  (pin "2"))
 (symbol
  (lib_id "Amplifier_Operational:LM2904")
  (at 160.02 48.26 0)
  (unit 3)
  (body_style 1)
  (exclude_from_sim no)
  (in_bom yes)
  (on_board yes)
  (in_pos_files yes)
  (dnp no)
  (property "Reference" "U1" (at 160.02 42.76 0) (show_name no) (do_not_autoplace no) (effects (font (size 1 1))))
  (property "Value" "LM358N" (at 160.02 53.76 0) (show_name no) (do_not_autoplace no) (effects (font (size 1 1))))
  (property "Footprint" "Package_DIP:DIP-8_W7.62mm" (at 160.02 48.26 0) (hide yes) (show_name no) (do_not_autoplace no) (effects (font (size 1.27 1.27))))
  (property "Datasheet" "" (at 160.02 48.26 0) (hide yes) (show_name no) (do_not_autoplace no) (effects (font (size 1.27 1.27))))
  (property "Description" "ED-4 placement prototype component" (at 160.02 48.26 0) (hide yes) (show_name no) (do_not_autoplace no) (effects (font (size 1.27 1.27))))
  (pin "4")
  (pin "8")
  (pin "3")
  (pin "1")
  (pin "2")
  (pin "5")
  (pin "7")
  (pin "6"))
 (symbol
  (lib_id "Device:C")
  (at 184.15 48.26 0)
  (unit 1)
  (body_style 1)
  (exclude_from_sim no)
  (in_bom yes)
  (on_board yes)
  (in_pos_files yes)
  (dnp no)
  (property "Reference" "CDEC" (at 188.55 46.86 0) (show_name no) (do_not_autoplace no) (effects (font (size 1 1))))
  (property "Value" "100 nF" (at 188.55 49.66 0) (show_name no) (do_not_autoplace no) (effects (font (size 1 1))))
  (property "Footprint" "Capacitor_THT:C_Disc_D5.0mm_W2.5mm_P2.50mm" (at 184.15 48.26 0) (hide yes) (show_name no) (do_not_autoplace no) (effects (font (size 1.27 1.27))))
  (property "Datasheet" "" (at 184.15 48.26 0) (hide yes) (show_name no) (do_not_autoplace no) (effects (font (size 1.27 1.27))))
  (property "Description" "ED-4 placement prototype component" (at 184.15 48.26 0) (hide yes) (show_name no) (do_not_autoplace no) (effects (font (size 1.27 1.27))))
  (pin "1")
  (pin "2"))
 (symbol
  (lib_id "Connector:TestPoint")
  (at 52.07 148.59 0)
  (unit 1)
  (body_style 1)
  (exclude_from_sim no)
  (in_bom yes)
  (on_board yes)
  (in_pos_files yes)
  (dnp no)
  (property "Reference" "TP1" (at 52.07 143.09 0) (show_name no) (do_not_autoplace no) (effects (font (size 1 1))))
  (property "Value" "VREF_RAW" (at 52.07 154.09 0) (hide yes) (show_name no) (do_not_autoplace no) (effects (font (size 1 1))))
  (property "Footprint" "TestPoint:TestPoint_THTPad_D2.0mm_Drill1.0mm" (at 52.07 148.59 0) (hide yes) (show_name no) (do_not_autoplace no) (effects (font (size 1.27 1.27))))
  (property "Datasheet" "" (at 52.07 148.59 0) (hide yes) (show_name no) (do_not_autoplace no) (effects (font (size 1.27 1.27))))
  (property "Description" "ED-4 placement prototype component" (at 52.07 148.59 0) (hide yes) (show_name no) (do_not_autoplace no) (effects (font (size 1.27 1.27))))
  (pin "1"))
 (symbol
  (lib_id "Device:LED")
  (at 66.04 105.41 270)
  (unit 1)
  (body_style 1)
  (exclude_from_sim no)
  (in_bom yes)
  (on_board yes)
  (in_pos_files yes)
  (dnp no)
  (property "Reference" "D1" (at 66.04 102.41 0) (show_name no) (do_not_autoplace no) (effects (font (size 1 1))))
  (property "Value" "GREEN LED" (at 66.04 108.41 0) (show_name no) (do_not_autoplace no) (effects (font (size 1 1))))
  (property "Footprint" "LED_THT:LED_D5.0mm" (at 66.04 105.41 0) (hide yes) (show_name no) (do_not_autoplace no) (effects (font (size 1.27 1.27))))
  (property "Datasheet" "" (at 66.04 105.41 0) (hide yes) (show_name no) (do_not_autoplace no) (effects (font (size 1.27 1.27))))
  (property "Description" "ED-4 placement prototype component" (at 66.04 105.41 0) (hide yes) (show_name no) (do_not_autoplace no) (effects (font (size 1.27 1.27))))
  (pin "1")
  (pin "2"))
 (symbol
  (lib_id "power:PWR_FLAG")
  (at 220.98 40.64 0)
  (unit 1)
  (body_style 1)
  (exclude_from_sim no)
  (in_bom yes)
  (on_board no)
  (in_pos_files yes)
  (dnp no)
  (property "Reference" "#FLG02" (at 220.98 35.14 0) (hide yes) (show_name no) (do_not_autoplace no) (effects (font (size 1 1))))
  (property "Value" "PWR_FLAG" (at 220.98 46.14 0) (hide yes) (show_name no) (do_not_autoplace no) (effects (font (size 1 1))))
  (property "Footprint" "" (at 220.98 40.64 0) (hide yes) (show_name no) (do_not_autoplace no) (effects (font (size 1.27 1.27))))
  (property "Datasheet" "" (at 220.98 40.64 0) (hide yes) (show_name no) (do_not_autoplace no) (effects (font (size 1.27 1.27))))
  (property "Description" "ED-4 placement prototype component" (at 220.98 40.64 0) (hide yes) (show_name no) (do_not_autoplace no) (effects (font (size 1.27 1.27))))
  (pin "1"))
 (symbol
  (lib_id "Connector_Generic:Conn_01x04")
  (at 40.64 45.72 0)
  (unit 1)
  (body_style 1)
  (exclude_from_sim no)
  (in_bom yes)
  (on_board yes)
  (in_pos_files yes)
  (dnp no)
  (property "Reference" "J1" (at 40.64 40.22 0) (show_name no) (do_not_autoplace no) (effects (font (size 1 1))))
  (property "Value" "ARDUINO" (at 40.64 51.22 0) (show_name no) (do_not_autoplace no) (effects (font (size 1 1))))
  (property "Footprint" "Connector_PinHeader_2.54mm:PinHeader_1x04_P2.54mm_Vertical" (at 40.64 45.72 0) (hide yes) (show_name no) (do_not_autoplace no) (effects (font (size 1.27 1.27))))
  (property "Datasheet" "" (at 40.64 45.72 0) (hide yes) (show_name no) (do_not_autoplace no) (effects (font (size 1.27 1.27))))
  (property "Description" "ED-4 placement prototype component" (at 40.64 45.72 0) (hide yes) (show_name no) (do_not_autoplace no) (effects (font (size 1.27 1.27))))
  (pin "1")
  (pin "2")
  (pin "3")
  (pin "4"))
 (symbol
  (lib_id "Amplifier_Operational:LM2904")
  (at 110.49 50.8 0)
  (unit 1)
  (body_style 1)
  (exclude_from_sim no)
  (in_bom yes)
  (on_board yes)
  (in_pos_files yes)
  (dnp no)
  (property "Reference" "U1" (at 110.49 45.3 0) (show_name no) (do_not_autoplace no) (effects (font (size 1 1))))
  (property "Value" "LM358N" (at 110.49 56.3 0) (show_name no) (do_not_autoplace no) (effects (font (size 1 1))))
  (property "Footprint" "Package_DIP:DIP-8_W7.62mm" (at 110.49 50.8 0) (hide yes) (show_name no) (do_not_autoplace no) (effects (font (size 1.27 1.27))))
  (property "Datasheet" "" (at 110.49 50.8 0) (hide yes) (show_name no) (do_not_autoplace no) (effects (font (size 1.27 1.27))))
  (property "Description" "ED-4 placement prototype component" (at 110.49 50.8 0) (hide yes) (show_name no) (do_not_autoplace no) (effects (font (size 1.27 1.27))))
  (pin "1")
  (pin "2")
  (pin "3")
  (pin "8")
  (pin "6")
  (pin "4")
  (pin "5")
  (pin "7"))
 (symbol
  (lib_id "Device:R")
  (at 175.26 121.92 270)
  (unit 1)
  (body_style 1)
  (exclude_from_sim no)
  (in_bom yes)
  (on_board yes)
  (in_pos_files yes)
  (dnp no)
  (property "Reference" "RF" (at 175.26 118.92 0) (show_name no) (do_not_autoplace no) (effects (font (size 1 1))))
  (property "Value" "330 kOhm" (at 175.26 124.92 0) (show_name no) (do_not_autoplace no) (effects (font (size 1 1))))
  (property "Footprint" "Resistor_THT:R_Axial_DIN0207_L6.3mm_D2.5mm_P10.16mm_Horizontal" (at 175.26 121.92 0) (hide yes) (show_name no) (do_not_autoplace no) (effects (font (size 1.27 1.27))))
  (property "Datasheet" "" (at 175.26 121.92 0) (hide yes) (show_name no) (do_not_autoplace no) (effects (font (size 1.27 1.27))))
  (property "Description" "ED-4 placement prototype component" (at 175.26 121.92 0) (hide yes) (show_name no) (do_not_autoplace no) (effects (font (size 1.27 1.27))))
  (pin "1")
  (pin "2"))
 (symbol
  (lib_id "Connector:TestPoint")
  (at 116.84 148.59 0)
  (unit 1)
  (body_style 1)
  (exclude_from_sim no)
  (in_bom yes)
  (on_board yes)
  (in_pos_files yes)
  (dnp no)
  (property "Reference" "TP3" (at 116.84 143.09 0) (show_name no) (do_not_autoplace no) (effects (font (size 1 1))))
  (property "Value" "SOURCE_NODE" (at 116.84 154.09 0) (hide yes) (show_name no) (do_not_autoplace no) (effects (font (size 1 1))))
  (property "Footprint" "TestPoint:TestPoint_THTPad_D2.0mm_Drill1.0mm" (at 116.84 148.59 0) (hide yes) (show_name no) (do_not_autoplace no) (effects (font (size 1.27 1.27))))
  (property "Datasheet" "" (at 116.84 148.59 0) (hide yes) (show_name no) (do_not_autoplace no) (effects (font (size 1.27 1.27))))
  (property "Description" "ED-4 placement prototype component" (at 116.84 148.59 0) (hide yes) (show_name no) (do_not_autoplace no) (effects (font (size 1.27 1.27))))
  (pin "1")))
